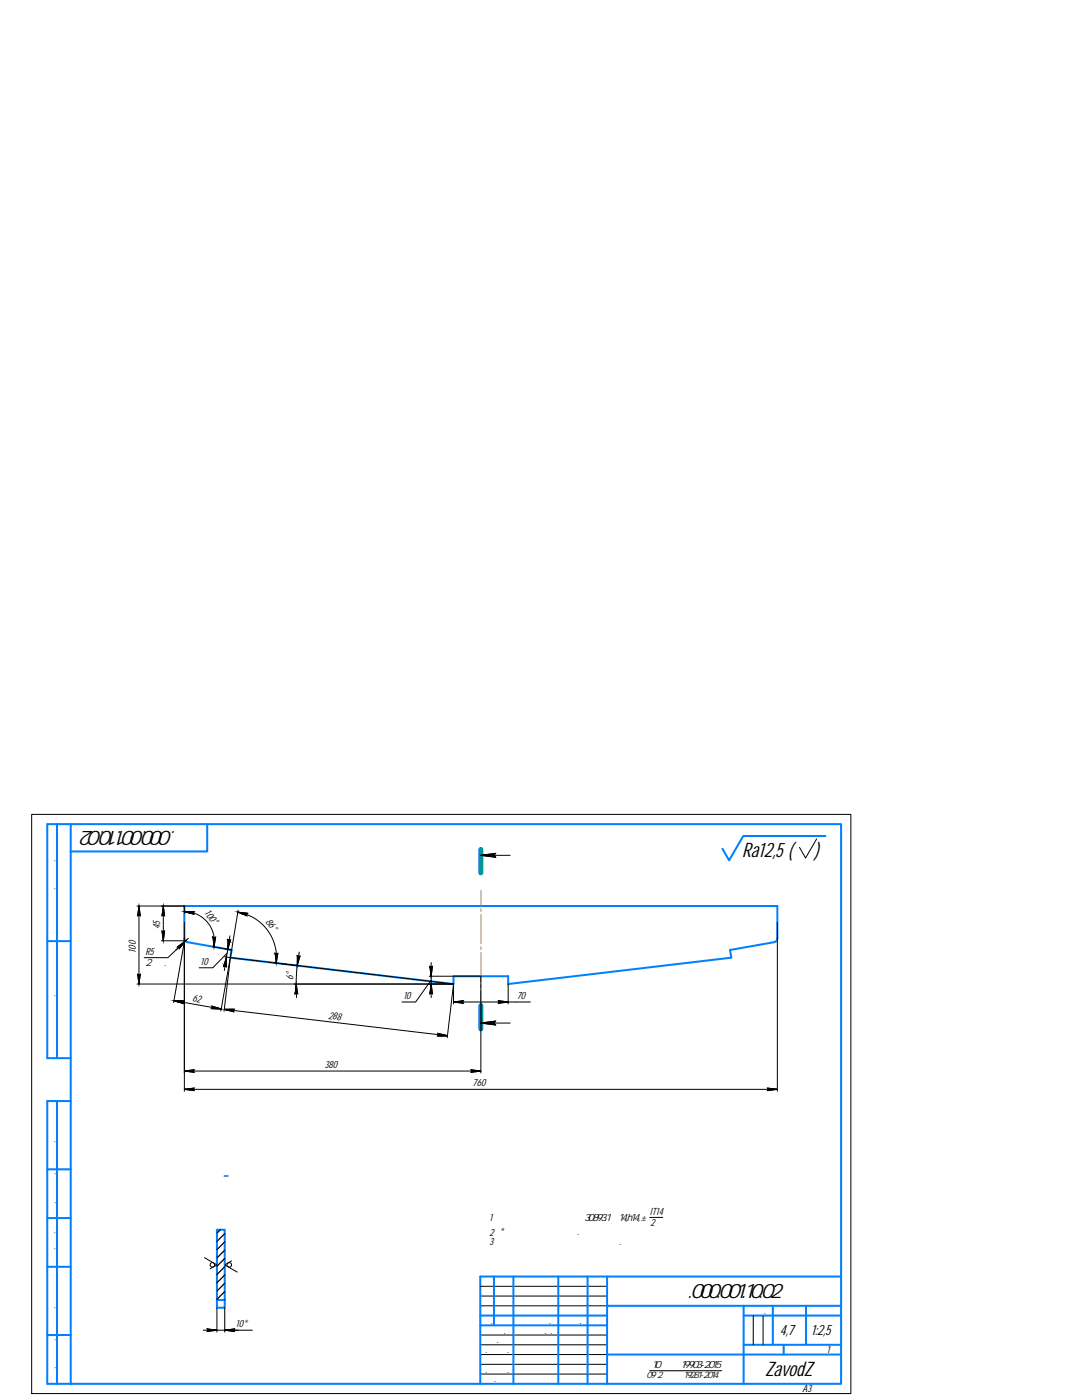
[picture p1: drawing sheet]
<svg xmlns="http://www.w3.org/2000/svg" width="216mm" height="279mm" viewBox="0 0 216 279" stroke-linecap="round" stroke-linejoin="round" font-family="sans-serif">
<g fill="none" stroke="#0080ff" stroke-width=".4">
<path d="M11.4 164.5v46.7M14.1 164.5h153.7v111.7h-153.7zM14.1 164.5h-4.7v46.7h4.7M41.3 164.5v5.4h-27.2M164.7 166.8h-16.4l-2.8 4.9-1.3-2.3M9.4 187.8h4.7M36.8 180.8h118.3v6.5a.77 .77 0 0 1-.6 .7l-8.8 1.6 .2 1.5-44.5 5.3v-1.6h-10.9v1.6l-44.5-5.3 .2-1.5-8.8-1.6a.8 .8 0 0 1-.6-.7zM11.4 219.7v56.5M14.1 219.7h-4.7v56.5h4.7M9.4 233.4h4.7M9.4 252.8h4.7M9.4 243.1h4.7"/>
<path d="M43.3 245.4h1.5v14h-1.5zM43.3 259.4v1.6h1.5v-1.6M98.6 254.8v9.7M102.4 254.8v21.4M111.4 254.8v21.4M117.2 254.8v21.4M121.1 254.8v21.4M167.8 254.8h-72v21.4M9.4 266.4h4.7M95.8 262.6h25.3M95.8 264.5h25.3M121.1 270.3h46.7"/>
<path d="M121.1 260.6h46.7M148.4 262.6h19.4M148.4 260.6v15.6M148.4 268.4h19.4M154.2 260.6v7.8M156.4 268.4v1.9M160.8 260.6v7.8"/>
</g>
<g fill="none" stroke="#000" stroke-width=".2">
<path d="M6.3 162.5h163.5v115.6h-163.5zM95.9 170.7l3-.4-.3 .4 .3 .4zM95.9 170.7h5.9M163 167.4l-2.3 3.8-1.2-2.1M27.3 196.4h63.2M27.3 180.8h9.5v1.5M27.5 194.4l.2 .2 .3-.2-.3 2zM27.7 180.8l.3 2-.3-.2-.2 .2zM27.7 180.8v15.6M32.2 187.7h4.8M32.3 185.8l.3 .2 .2-.2-.2 1.9zM32.6 180.8l.2 2-.2-.2-.3 .2z"/>
<path d="M32.6 180.8v6.9M34.7 199.7l2 .1-.3 .2 .2 .3zM34.7 199.7l9.4 1.7M36.8 181.9h2l-.3 .3 .2 .3zM36.8 181.9a6 6 0 0 1 5.9 7.1M36.8 184v33.8M36.8 187.9l-2.2 12.2M37 187.8l-1.6 1.2h.3l.1 .3 1.2-1.5-2 1.9M37.6 187.3l-4.1 3.8h-4.7M42.3 188.9l3.9 .7M42.5 187l.3 .2 .2-.2-.3 2zM44.8 190.9l1.2 .2"/>
<path d="M45.1 189.4l1.1 .2M45.3 190.2l-2.8 2.9h-2.8M45.9 186.8l-.5 2.7 .1-2 .2 .2 .3-.1-1.4 5.3 .3-.2 .2 .3 .1-2-.4 2.7M46 191.1l13.7 1.6M46 191.1l-1.3 10.7M46.2 189.6l-2.1 12.2M47.5 182l1.9 .3-.3 .2 .2 .3zM47.5 182a9.2 9.2 0 0 1 7.6 10.2M47.5 181.6l-1.3 8M54.7 192.2l35.8 4.2M54.9 190.3l.3 .2 .2-.2-.3 1.9zM59.7 190l-.4 2.7v-2l.3 .3 .2-.2a15.7 15.7 0 0 0-.7 5.6l-.2 1.9 .2-.2 .3 .2-.3-1.9 .1 2.7"/>
<path d="M85.6 194.8h10.3v19.3M86 192.1v2.7l-.2-1.9 .2 .2 .3-.2-.5 5.4 .2-.2 .3 .2-.3-1.9v2.7M86 195.6l-3.1 4.4h-2.7M90.5 200l1.9-.3-.1 .3 .1 .2zM90.5 200h15.3M90.5 196.4v4M90.5 196.4l-1.3 10.7M99.5 199.7l1.9 .3-1.9 .2 .2-.2zM101.4 196.4v4M155.1 184v33.8M36.8 217.4l1.9-.3-.2 .3 .2 .3zM36.8 213.8l1.9-.3-.2 .3 .2 .2z"/>
<path d="M36.8 217.4h118.3M36.8 213.8h59.1M42.3 200.8l1.8 .6-1.9-.1 .2-.2zM44.8 201.4h1.9l-.2 .3 .2 .2zM44.8 201.4l44.5 5.3M87.4 206.2l1.9 .5h-2l.2-.2zM94 213.5l1.9 .3-1.9 .2 .2-.2zM95.9 204.2l3-.4-.3 .4 .3 .4zM95.9 204.2h5.9M153.2 217.1l1.9 .3-1.9 .3 .2-.3zM40.8 251l2.5 1.4-1.4 .8M46.2 251.6l-1.4 .8 2.5 1.5"/>
<path d="M95.8 258.7h25.3M95.8 256.7h25.3M129.6 243h2.6M40.6 265.5h2.7l-2 .2 .2-.2-.2-.3a60 60 0 0 0 9.1 .3M43.3 261v4.9M44.8 265.5l2 .2-.2-.2 .2-.3-2 .3h2.8M44.8 261v4.9M95.8 260.6h25.3M95.8 266.4h25.3M95.8 268.4h25.3M95.8 270.3h25.3M95.8 272.3h25.3"/>
<path d="M95.8 274.2h25.3M129.6 273.6h14.4M150.3 262.6v5.8M152.3 262.6v5.8"/>
<circle cx="42.4" cy="252.4" r=".45"/>
<circle cx="45.8" cy="252.4" r=".45"/>
</g>
<path d="M95.9 177.7v3.1M95.9 181.3v.6M95.9 182.5v5.9M95.9 188.9v.6M95.9 190.1v5.8M95.9 196.5v.6M95.9 197.7v3" fill="none" stroke="#ff8000" stroke-width=".2"/>
<path d="M95.9 169.5v4.7M95.9 200.7v4.6" fill="none" stroke="#009696" stroke-width=".99"/>
<g fill="#000" stroke="#000" stroke-width=".2">
<path d="M27.5 194.4l.2 .2h-.2zM27.5 182.6h.2l-.2 .2zM27.5 194.6h.5l-.3 1.8zM27.7 180.8l.3 1.8h-.5zM27.7 182.6h.3v.2zM27.7 194.6l.3-.2v.2zM32.3 185.8l.3 .2h-.2zM32.4 182.6h.2l-.3 .2zM32.4 186h.4l-.2 1.7zM32.6 180.8l.2 1.8h-.4zM32.6 182.6h.2v.2zM32.6 186l.2-.2v.2z"/>
<path d="M34.7 199.7l2 .1zM35 199.8h1.7l-.3 .2zM35.4 189h.7zM36.8 181.9h2zM36.9 181.9h1.9l-.3 .3zM35.4 189l1.6-1.2-.9 1.2zM42.5 187.2h.5l-.3 1.8zM42.8 187.2l.2-.2v.2zM44.7 192.7h.2l-.3 .2zM44.9 192.7h.2v.2zM45.2 191l-.1 1.7h-.4zM45.5 187.5l.1 .1z"/>
<path d="M45.5 187.7h.5l-.6 1.8zM45.7 187.7l.3-.1v.1zM47.5 182l1.9 .3h-1.3zM48.1 182.3h1.3l-.3 .2zM54.9 190.5h.5l-.3 1.7zM55.2 190.5l.2-.2v.2zM58.9 198.1v.2zM58.9 198.1h.2l-.2 .2zM59.1 196.4l.3 1.7h-.5zM59.1 198.1h.3v.2zM59.3 190.7l.1 .1zM59.3 191h.5l-.5 1.7z"/>
<path d="M59.6 191l.2-.2v.2zM85.8 192.9l.2 .2h-.2zM85.8 193.1h.5l-.3 1.7zM85.8 198.1h.2l-.2 .2zM86 196.4l.3 1.7h-.5zM86 198.1h.3v.2zM86 193.1l.3-.2v.2zM42.3 200.8l.9 .3h-.8zM42.4 201.1h.8l.7 .2zM44.8 201.4h1.9l-.2 .3zM44.8 201.4h1.9zM87.4 206.2l1.1 .3h-1z"/>
<path d="M87.5 206.5h1l.8 .2z"/>
<path d="M95.9 170.7l3-.4-.3 .4zM95.9 170.7l3 .4-.3-.4z"/>
<path d="M35 199.8l.7 .2h.7zM35.7 200h.7l.2 .3z"/>
<path d="M35.4 189h.6zM35.7 189h.3l-.2 .3z"/>
<path d="M36.9 181.9l.8 .3h.8zM37.7 182.2h.8l.2 .3z"/>
<path d="M42.5 187l.3 .2zM42.5 187l.3 .2h-.3z"/>
<path d="M44.9 192.7l.2 .2zM45.1 192.9v.1z"/>
<path d="M45.5 187.6l.2 .1zM45.5 187.6l.2 .1h-.2z"/>
<path d="M48.1 182.3l.4 .2h.6zM48.5 182.5h.6l.2 .3z"/>
<path d="M54.9 190.3l.3 .2zM54.9 190.3l.3 .2h-.3z"/>
<path d="M59.3 190.8l.3 .2zM59.3 190.8l.3 .2h-.3z"/>
<path d="M90.5 200l1.9-.3-.1 .3zM90.5 200l1.9 .2-.1-.2z"/>
<path d="M99.5 199.7l1.9 .3h-1.7zM99.7 200l-.2 .2 1.9-.2z"/>
<path d="M36.8 217.4l1.9-.3-.2 .3zM36.8 217.4l1.9 .3-.2-.3z"/>
<path d="M36.8 213.8l1.9-.3-.2 .3zM36.8 213.8l1.9 .2-.2-.2z"/>
<path d="M42.2 201.3h1.7l-1.5-.2zM42.2 201.3l1.9 .1z"/>
<path d="M44.8 201.4l.8 .3h.9zM45.6 201.7h.9l.2 .2z"/>
<path d="M87.5 206.5l-.2 .2h2zM87.3 206.7h2z"/>
<path d="M94 213.5l1.9 .3h-1.7zM94.2 213.8l-.2 .2 1.9-.2z"/>
<path d="M95.9 204.2l3-.4-.3 .4zM95.9 204.2l3 .4-.3-.4z"/>
<path d="M153.2 217.1l1.9 .3h-1.7zM153.4 217.4l-.2 .3 1.9-.3z"/>
<path d="M41.3 265.2l2 .3h-1.8zM41.5 265.5l-.2 .2 2-.2z"/>
<path d="M44.8 265.5l2-.3-.2 .3zM44.8 265.5l2 .2-.2-.2z"/>
</g>
<path d="M44 245.4l-.7 .7M44.8 246.2l-1.5 1.6M44.8 247.9l-1.5 1.5M44.8 249.5l-1.5 1.6M44.8 251.2l-1.5 1.5M44.8 252.8l-1.5 1.6M44.8 254.5l-1.5 1.5M44.8 256.1l-1.5 1.6M44.8 257.8l-1.5 1.5M44.8 259.4h.1" fill="none" stroke="#000" stroke-width=".25"/>
<g font-size="4.1">
<text x="40.1" y="165.8" transform="rotate(-180 40.1 165.8)">ЗЗП.000.001.10.02</text>
<text x="148.1" y="171.1">Ra12,5 (</text>
<text x="162.5" y="171.1">)</text>
<text x="132.1" y="259.1">ЗЗП.000.001.10.02</text>
<text x="152.7" y="274.6">ZavodZ</text>
</g>
<text font-size="4.1" fill="#00f" x="42.2" y="235.6">А-А</text>
<g font-size="2.9">
<text x="155.6" y="266.5">4,7</text>
<text x="161.9" y="266.5">1:2,5</text>
</g>
<g font-size="2.1">
<text x="11.1" y="180.7" transform="rotate(-90 11.1 180.7)">Перв. примен.</text>
<text x="32" y="185.4" transform="rotate(-90 32 185.4)">45</text>
<text x="40.7" y="182.3" transform="rotate(50 40.7 182.3)">100</text>
<text x="42.2" y="184.1" transform="rotate(51 42.2 184.1)">°</text>
<text x="52.9" y="184" transform="rotate(53 52.9 184)">86°</text>
<text x="27.1" y="190.1" transform="rotate(-90 27.1 190.1)">100</text>
<text x="29.1" y="190.5">R5</text>
<text x="29.1" y="192.8">2 рад.</text>
<text x="40" y="192.5">10</text>
<text x="58.5" y="195.6" transform="rotate(-87 58.5 195.6)">6</text>
<text x="58.5" y="194.7" transform="rotate(-86 58.5 194.7)">°</text>
<text x="11.1" y="202.8" transform="rotate(-90 11.1 202.8)">Справ. №</text>
<text x="38.3" y="199.7" transform="rotate(10 38.3 199.7)">62</text>
<text x="65.5" y="203.3" transform="rotate(7 65.5 203.3)">288</text>
<text x="80.5" y="199.4">10</text>
<text x="103.1" y="199.4">70</text>
<text x="64.8" y="213.1">380</text>
<text x="94.3" y="216.8">760</text>
<text x="11.1" y="231.2" transform="rotate(-90 11.1 231.2)">Подп. и дата</text>
<text x="11.1" y="242.5" transform="rotate(-90 11.1 242.5)">Инв. № дубл.</text>
<text x="97.7" y="243.6">1</text>
<text x="100.1" y="243.6">Общие допуски по ГОСТ 30893.1 Н14,h14,±</text>
<text x="129.8" y="242.4">IT14</text>
<text x="129.8" y="244.6">2</text>
<text x="97.7" y="246.6">2 * Размеры для справок.</text>
<text x="97.7" y="248.5">3 Маркировать обозначение чертежа.</text>
<text x="11.1" y="252.6" transform="rotate(-90 11.1 252.6)">Взам. инв. №</text>
<text x="149.7" y="262.3">Лит.</text>
<text x="155.1" y="262.3">Масса</text>
<text x="160.9" y="262.3">Масштаб</text>
<text x="11.1" y="264.3" transform="rotate(-90 11.1 264.3)">Подп. и дата</text>
<text x="47.1" y="264.9">10*</text>
<text x="95.9" y="266.2">Разраб.</text>
<text x="95.9" y="268.1">Пров.</text>
<text x="96" y="264.2">Изм.</text>
<text x="98.7" y="264.2">Лист</text>
<text x="102.6" y="266.2">Иванов Ю.В.</text>
<text x="103.8" y="264.2">№ докум.</text>
<text x="112.5" y="264.2">Подп.</text>
<text x="117.4" y="264.2">Дата</text>
<text x="11.1" y="275.6" transform="rotate(-90 11.1 275.6)">Инв. № подл.</text>
<text x="95.9" y="270.1">Т.контр.</text>
<text x="95.9" y="273.9">Н.контр.</text>
<text x="95.9" y="275.9">Утв.</text>
<text x="130.1" y="273">10 ГОСТ 19903-2015</text>
<text x="148.8" y="270.1">Лист</text>
<text x="157" y="270.1">Листов</text>
<text x="165" y="270">1</text>
<text x="125.1" y="277.8">Копировал</text>
<text x="152.4" y="277.8">Формат</text>
<text x="160.2" y="277.8">A3</text>
</g>
<text font-size="1.8" x="129" y="275.1">09Г2С ГОСТ 19281-2014</text>
</svg>
